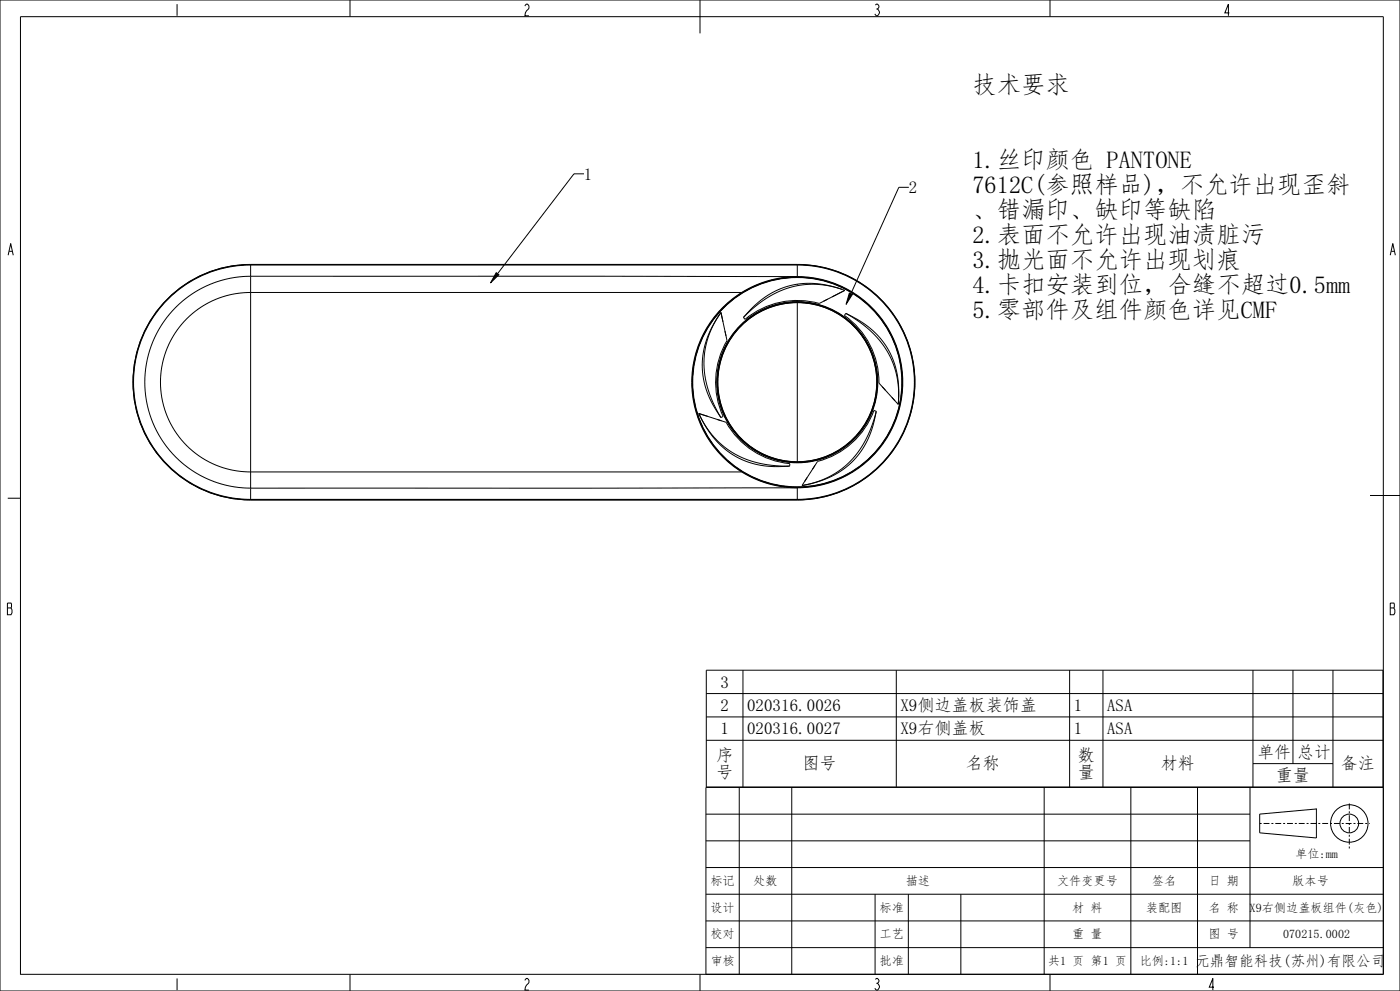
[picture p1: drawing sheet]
<svg xmlns="http://www.w3.org/2000/svg" width="420mm" height="297mm" viewBox="0 0 420 297" stroke-linecap="round" stroke-linejoin="round" font-family="sans-serif">
<g fill="none" stroke="#000" stroke-width=".3">
<path d="M0 0h420v297h-420zM105 0v5M210 0v10M315 0v5M175.2 52.1h-3l-22.9 29.9M272.6 56.1h-3l-14.3 31.9M148.9 81.7l.8 .6-2.6 2.5zM236.6 90.7a24 24 0 0 0-21.3 21.2M236.6 90.7h.1M238.3 90.6l-1.7 .1M238.3 90.6h1.8M238.3 90.6v.1"/>
<path d="M240.1 90.6v.1M240.2 90.6h-.1M240.2 90.6l1.6 .1M240.2 90.6h.1M241.8 90.7h.1M241.8 90.7a24 24 0 0 1 21.2 21.2M254.8 87.8l.9 .4-1.9 3zM215.2 115.6l.1 1.5M215.2 115.6h.1M215.2 115.5v.1M215.2 113.6v1.9M215.2 113.6h.1"/>
<path d="M215.3 117.1h.1M215.3 115.5h-.1M215.3 111.9l-.1 1.7M215.3 117.2h.1M215.3 117.2a24 24 0 0 0 21.3 21.2M215.3 111.9h.1M263 117.2a24 24 0 0 1-21.2 21.2M263 111.9h.1M263.1 111.9l.1 1.7M263.1 117.2h-.1M263.1 115.5h.1M263.1 117.2h.1"/>
<path d="M263.2 115.5v.1M263.2 113.6v1.9M263.2 113.6h-.1M263.2 115.6h.1M263.2 115.6l-.1 1.5M236.6 138.4h.1M236.6 138.4l1.7 .1M238.3 138.5h1.8M238.3 138.4v.1M240.1 138.4v.1M240.1 138.5h.1M240.2 138.5h.1"/>
<path d="M241.8 138.4l-1.6 .1M241.8 138.4h.1M2.3 149.3h3.8M411 148.5h9M211.9 200.9h203v35h-203zM211.9 207.9h203M211.9 214.9h203M222.9 200.9v35M268.9 200.9v35M320.9 200.9v35M330.9 200.9v35M375.9 200.9v35"/>
<path d="M387.9 200.9v28M399.9 200.9v35M211.9 221.9h203M221.8 236v56M237.5 236v56M313.3 236v56M339.3 236v56M359.3 236v56M375 236v48M375.9 228.9h24M415 236h-203.2v56M211.8 244h163.2"/>
<path d="M211.8 252h163.2M211.8 260h203.2M394.9 242.3v8.8l-17-1.5v-5.6l17-1.5M211.8 268h203.2M211.8 276h203.2M262.5 268v24M272.5 268v24M288.3 268v24M6.1 292h408.9v-287h-408.9v287.1M105 292v5M210 292v5M211.8 284h203.2"/>
<path d="M315 292v5"/>
<circle cx="239.2" cy="114.5" r="31.5"/>
<circle cx="239.2" cy="114.5" r="31.4"/>
<circle cx="239.2" cy="114.5" r="24.2"/>
<circle cx="239.2" cy="114.5" r="24"/>
<circle cx="404.8" cy="246.8" r="5.6"/>
<circle cx="404.8" cy="246.8" r="2.81"/>
</g>
<path d="M377.9 246.8h33M404.8 254.3v-14" fill="none" stroke="#000" stroke-width=".3" stroke-dasharray=".6 .6 1.8 .6" stroke-linecap="butt"/>
<path d="M148.9 81.7l.8 .6-2.6 2.5zM254.8 87.8l.9 .4-1.9 3z" fill="#000"/>
<!-- layer: 06___PRT_ALL_SURFS -->
<g fill="none" stroke="#000" stroke-width=".3">
<path d="M75.2 79.2a35.3 35.3 0 0 0-35.3 35.3M75.2 79.3a35.3 35.3 0 0 0-35.3 35.2M75.2 79.3v3.5M75.2 79.2h164M239.2 79.2a35.3 35.3 0 0 1 35.3 35.3 35.3 35.3 0 0 1-35.3 35.3h-164a35.3 35.3 0 0 1-35.3-35.3M239.2 79.3a35.3 35.3 0 0 1 35.2 35.2 35.3 35.3 0 0 1-35.2 35.3M239.2 79.3v3.6M50.3 89.8a35.1 35.1 0 0 1 24.9-10.4h164a35.1 35.1 0 0 1 35.1 35.1 35.1 35.1 0 0 1-35.1 35.2h-164a35.1 35.1 0 0 1-32.4-21.7 35.1 35.1 0 0 1 7.5-38.2zM75.2 82.8l164 .1M75.2 82.8a31.7 31.7 0 0 0-31.8 31.7 31.7 31.7 0 0 0 31.8 31.8v3.5M75.2 87.7a26.9 26.9 0 0 0-27.1 26.8 26.9 26.9 0 0 0 27.1 26.9M75.2 87.7v53.7"/>
<path d="M75.2 87.7h147.3M75.2 82.8v4.9M216.3 93.6l.6 2.8M216.3 93.6a24.8 24.8 0 0 0-4.1 24.1l1.6 3.5 2.5 3.9M216.3 93.6l1.8 8.5a24.5 24.5 0 0 0-1.2 22.7l-.6 .3M216.3 93.6a26.2 26.2 0 0 0-1.6 28.8l1.6 2.7M222.4 97.3l-.4 .5M222.5 87.7a31.6 31.6 0 0 0 0 53.7M238 90.7a23.9 23.9 0 0 0-22.7 22.7M238.1 90.7h2.2M238.1 90.6l-.1 .1M239.2 90.7a23.8 23.8 0 0 0-23.8 23.8 23.8 23.8 0 0 0 23.8 23.9"/>
<path d="M239.2 90.7v47.7M239.2 90.7a23.8 23.8 0 0 1 23.8 23.8 23.8 23.8 0 0 1-23.8 23.9M239.2 85.2v.4M239.2 85.2a25.8 25.8 0 0 0-16.2 9.9M239.2 85.2a28 28 0 0 1 13.6 1.6M239.2 82.9a31.7 31.7 0 0 0-16.7 4.8M239.2 82.9a31.6 31.6 0 0 1 31.6 31.6 31.6 31.6 0 0 1-31.6 31.7M239.2 85.6a26.1 26.1 0 0 1 13.6 1.2M239.2 85.6a30.9 30.9 0 0 0-16.2 9.5M240.3 90.6v.1M240.3 90.7a23.9 23.9 0 0 1 22.7 22.7M252.8 86.8l.6 .2"/>
<path d="M253.4 87l-3.8 2M253.4 87l-7.6 3.9a24.5 24.5 0 0 0-22.3 4.8l-.5-.6M253.7 93.9l-.4 .6a24.5 24.5 0 0 1 10.4 20.3l5.8 6.4M253.7 93.9a24.7 24.7 0 0 1 15.3 17.7l.6 4.5-.1 5.1M253.7 93.9a28.3 28.3 0 0 1 15.4 18.9l.5 4-.1 4.4M255.9 97.3l.5 .5M39.9 114.5a35.3 35.3 0 0 0 35.3 35.3M215.2 115.7a24.1 24.1 0 0 0 22.8 22.7M215.3 113.4l-.1 2.3M215.3 113.4h-.1M263 113.4h.2M263 113.4l.2 2.3"/>
<path d="M263.2 115.7a24.1 24.1 0 0 1-22.9 22.7M209.6 123.9l2.8 .9M209.6 123.9a24.8 24.8 0 0 0 18.8 15.6l3.8 .3 4.7-.1M209.6 123.9l8.2 2.7a24.5 24.5 0 0 0 19.2 12.3l-.1 .8M209.6 123.9a26.2 26.2 0 0 0 24.1 15.7l3.2 .1M222 131.3l.4 .4M238 138.4l.1 .1M238.1 138.4h2.2M240.3 138.4v.1M244.5 139.5l-.8 1.2M256.4 131.3l-.5 .4M262.9 123.3l-.7-.3a24.5 24.5 0 0 1-16.9 15.3l-4.7 7.2"/>
<path d="M262.9 123.3a24.7 24.7 0 0 1-13.9 19.7l-3.9 1.5-4.5 1M262.9 123.3a28.3 28.3 0 0 1-14 19.5l-4 1.7-4.3 1M75.2 149.8h164M75.2 141.4v4.9l164-.1M75.2 141.4h147.3M222.5 141.4a31.7 31.7 0 0 0 16.7 4.8M239.2 146.2v3.6"/>
</g>
<g font-size="7.3">
<text x="291.7" y="27.9">技术要求</text>
<text x="291.7" y="50.4">1.丝印颜色 PANTONE</text>
<text x="291.7" y="57.9">7612C(参照样品)，不允许出现歪斜</text>
<text x="291.7" y="65.4">、错漏印、缺印等缺陷</text>
<text x="291.7" y="72.9">2.表面不允许出现油渍脏污</text>
<text x="291.7" y="80.4">3.抛光面不允许出现划痕</text>
<text x="291.7" y="87.9">4.卡扣安装到位，合缝不超过0.5mm</text>
<text x="291.7" y="95.4">5.零部件及组件颜色详见CMF</text>
</g>
<g font-size="5.1">
<text x="175.2" y="53.8">1</text>
<text x="272.6" y="57.9">2</text>
<text x="216.1" y="206.1">3</text>
<text x="216.1" y="213.1">2</text>
<text x="224.1" y="213.1">020316.0026</text>
<text x="270.1" y="213.1">X9侧边盖板装饰盖</text>
<text x="322.1" y="213.1">1</text>
<text x="332.1" y="213.1">ASA</text>
<text x="216.1" y="220.1">1</text>
<text x="224.1" y="220.1">020316.0027</text>
<text x="270.1" y="220.1">X9右侧盖板</text>
<text x="322.1" y="220.1">1</text>
<text x="332.1" y="220.1">ASA</text>
<text x="214.8" y="228">序</text>
<text x="323.3" y="228">数</text>
<text x="377.1" y="227.1">单件</text>
<text x="389.1" y="227.1">总计</text>
<text x="214.8" y="233.2">号</text>
<text x="240.8" y="230.6">图号</text>
<text x="289.8" y="230.6">名称</text>
<text x="323.3" y="233.2">量</text>
<text x="348.3" y="230.6">材料</text>
<text x="402.3" y="230.6">备注</text>
<text x="382.8" y="234.1">重量</text>
</g>
<g font-size="4.6">
<text x="52" y="4.7">1</text>
<text x="156.9" y="4.7">2</text>
<text x="261.9" y="4.7">3</text>
<text x="366.9" y="4.7">4</text>
<text x="2.1" y="76.5">A</text>
<text x="416.7" y="76.5">A</text>
<text x="1.9" y="184.2">B</text>
<text x="416.7" y="184.2">B</text>
<text x="52" y="296.7">1</text>
<text x="156.9" y="296.7">2</text>
<text x="261.9" y="296.7">3</text>
<text x="362.3" y="296.7">4</text>
</g>
<text font-size="4.4" x="358.6" y="289.5">元鼎智能科技(苏州)有限公司</text>
<g font-size="3.7">
<text x="388.6" y="257.2">单位:mm</text>
<text x="213.1" y="265.2">标记</text>
<text x="226" y="265.2">处数</text>
<text x="271.7" y="265.2">描述</text>
<text x="317.1" y="265.2">文件变更号</text>
<text x="345.6" y="265.2">签名</text>
<text x="362.6" y="265.2">日 期</text>
<text x="387.7" y="265.2">版本号</text>
<text x="213.1" y="273.2">设计</text>
<text x="263.9" y="273.2">标准</text>
<text x="321.7" y="273.2">材 料</text>
<text x="343.8" y="273.2">装配图</text>
<text x="362.6" y="273.2">名 称</text>
<text x="374.9" y="273.2">X9右侧边盖板组件(灰色)</text>
<text x="213.1" y="281.2">校对</text>
<text x="263.9" y="281.2">工艺</text>
<text x="321.7" y="281.2">重 量</text>
<text x="362.6" y="281.2">图 号</text>
<text x="384.9" y="281.2">070215.0002</text>
<text x="213.1" y="289.2">审核</text>
<text x="263.9" y="289.2">批准</text>
<text x="314.4" y="289.2">共1 页 第1 页</text>
<text x="341.9" y="289.2">比例:1:1</text>
</g>
</svg>
